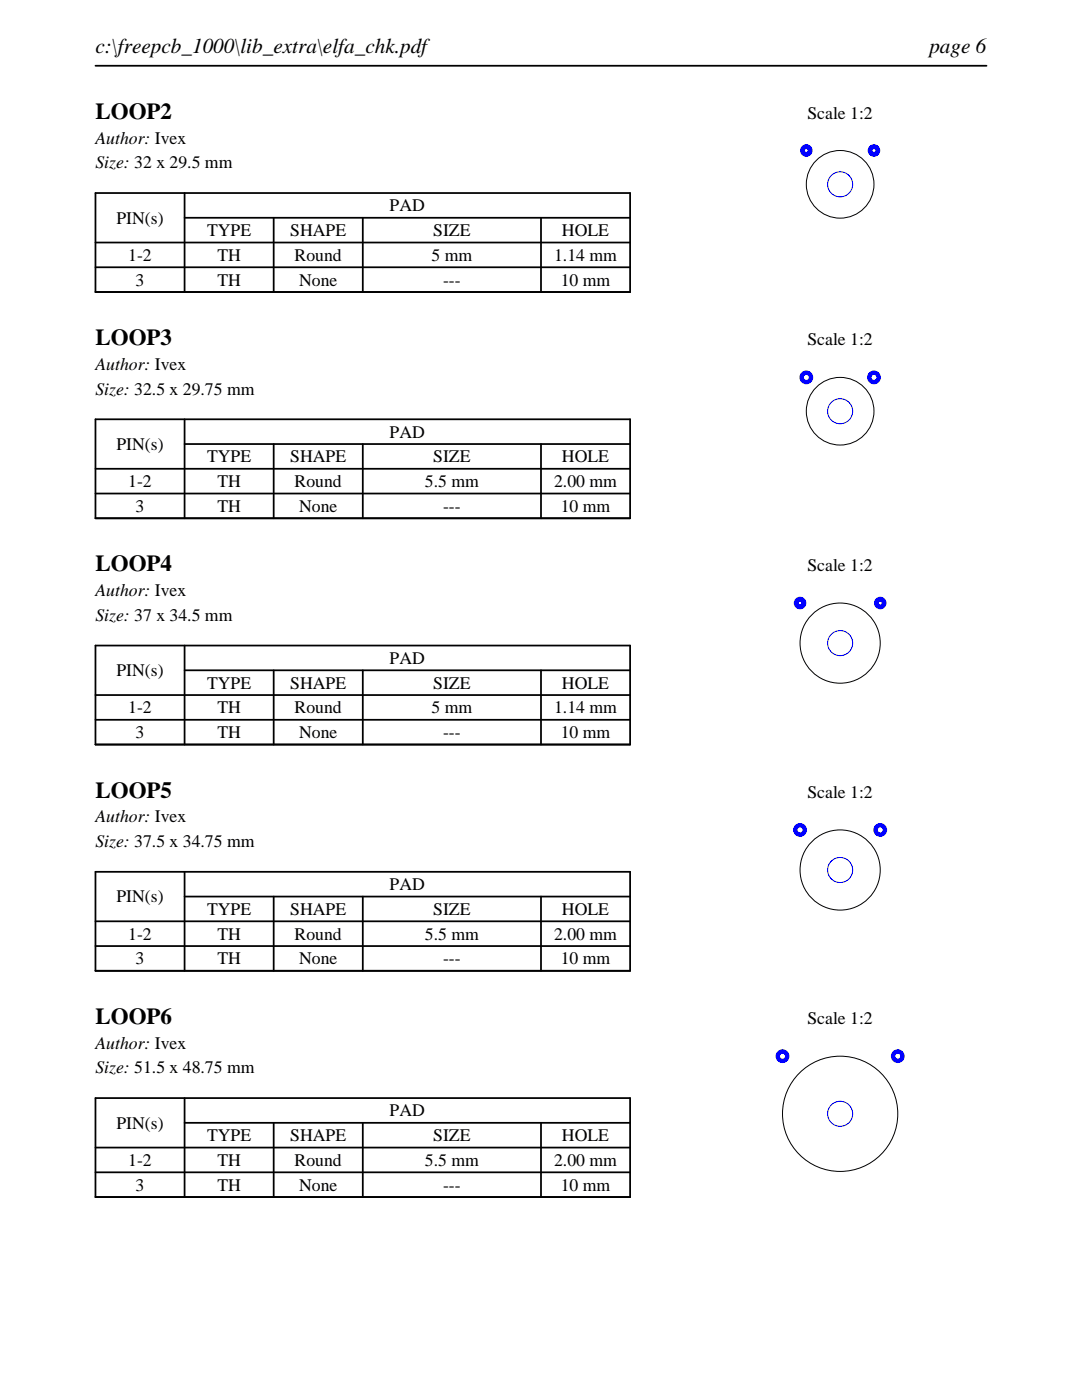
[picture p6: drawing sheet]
<svg xmlns="http://www.w3.org/2000/svg" width="216mm" height="279mm" viewBox="0 0 216 279" stroke-linecap="round" stroke-linejoin="round" font-family="sans-serif">
<path d="M19 13.1h177.8M19 38.5h106.7v19.8h-106.7zM36.8 38.5v19.8M19 48.4h106.7M19 53.3h106.7M36.8 43.5h88.9M54.6 43.5v14.8M72.4 43.5v14.8M107.9 43.5v14.8" fill="none" stroke="#000" stroke-width=".35"/>
<circle cx="167.6" cy="36.8" r="6.8" fill="none" stroke="#000" stroke-width=".2"/>
<g fill="#00f">
<path d="M159.6 30a1.25 1.25 0 0 0 2.5 0 1.25 1.25 0 0 0-2.5 0zM160.6 30a.3 .3 0 0 1 .6 0 .3 .3 0 0 1-.6 0z"/>
<path d="M173.1 30a1.25 1.25 0 0 0 2.5 0 1.25 1.25 0 0 0-2.5 0zM174.1 30a.3 .3 0 0 1 .6 0 .3 .3 0 0 1-.6 0z"/>
</g>
<circle cx="167.6" cy="36.8" r="2.5" fill="none" stroke="#00f" stroke-width=".2"/>
<path d="M19 83.7h106.7v19.7h-106.7zM19 93.6h106.7M19 98.5h106.7M36.8 88.6h88.9M36.8 83.7v19.7M54.6 88.6v14.8M72.4 88.6v14.8M107.9 88.6v14.8" fill="none" stroke="#000" stroke-width=".35"/>
<circle cx="167.6" cy="82.1" r="6.8" fill="none" stroke="#000" stroke-width=".2"/>
<g fill="#00f">
<path d="M159.5 75.3a1.4 1.4 0 0 0 2.8 0 1.4 1.4 0 0 0-2.8 0zM160.4 75.3a.5 .5 0 0 1 1 0 .5 .5 0 0 1-1 0z"/>
<path d="M173 75.3a1.4 1.4 0 0 0 2.8 0 1.4 1.4 0 0 0-2.8 0zM173.9 75.3a.5 .5 0 0 1 1 0 .5 .5 0 0 1-1 0z"/>
</g>
<circle cx="167.6" cy="82.1" r="2.5" fill="none" stroke="#00f" stroke-width=".2"/>
<path d="M19 128.8h106.7v19.8h-106.7zM19 138.7h106.7M36.8 133.8h88.9M36.8 128.8v19.8M54.6 133.8v14.8M72.4 133.8v14.8M107.9 133.8v14.8M19 143.7h106.7" fill="none" stroke="#000" stroke-width=".35"/>
<circle cx="167.6" cy="128.3" r="8" fill="none" stroke="#000" stroke-width=".2"/>
<g fill="#00f">
<path d="M158.4 120.3a1.25 1.25 0 0 0 2.5 0 1.25 1.25 0 0 0-2.5 0zM159.4 120.3a.29 .29 0 0 1 .5 0 .29 .29 0 0 1-.5 0z"/>
<path d="M174.4 120.3a1.25 1.25 0 0 0 2.5 0 1.25 1.25 0 0 0-2.5 0zM175.4 120.3a.29 .29 0 0 1 .5 0 .29 .29 0 0 1-.5 0z"/>
</g>
<circle cx="167.6" cy="128.3" r="2.5" fill="none" stroke="#00f" stroke-width=".2"/>
<path d="M19 174h106.7v19.7h-106.7zM36.8 178.9h88.9M36.8 174v19.7M54.6 178.9v14.8M72.4 178.9v14.8M107.9 178.9v14.8M19 183.9h106.7M19 188.8h106.7" fill="none" stroke="#000" stroke-width=".35"/>
<circle cx="167.6" cy="173.6" r="8" fill="none" stroke="#000" stroke-width=".2"/>
<g fill="#00f">
<path d="M158.3 165.6a1.38 1.38 0 0 0 2.7 0 1.38 1.38 0 0 0-2.7 0zM159.1 165.6a.5 .5 0 0 1 1 0 .5 .5 0 0 1-1 0z"/>
<path d="M174.3 165.6a1.38 1.38 0 0 0 2.7 0 1.38 1.38 0 0 0-2.7 0zM175.1 165.6a.5 .5 0 0 1 1 0 .5 .5 0 0 1-1 0z"/>
</g>
<circle cx="167.6" cy="173.6" r="2.5" fill="none" stroke="#00f" stroke-width=".2"/>
<path d="M19 219.1h106.7v19.8h-106.7zM36.8 219.1v19.8M19 229h106.7M19 234h106.7M36.8 224.1h88.9M54.6 224.1v14.8M72.4 224.1v14.8M107.9 224.1v14.8" fill="none" stroke="#000" stroke-width=".35"/>
<circle cx="167.6" cy="222.3" r="11.5" fill="none" stroke="#000" stroke-width=".2"/>
<g fill="#00f">
<path d="M154.8 210.8a1.38 1.38 0 0 0 2.7 0 1.38 1.38 0 0 0-2.7 0zM155.6 210.8a.5 .5 0 0 1 1 0 .5 .5 0 0 1-1 0z"/>
<path d="M177.8 210.8a1.38 1.38 0 0 0 2.7 0 1.38 1.38 0 0 0-2.7 0zM178.6 210.8a.5 .5 0 0 1 1 0 .5 .5 0 0 1-1 0z"/>
</g>
<circle cx="167.6" cy="222.3" r="2.5" fill="none" stroke="#00f" stroke-width=".2"/>
<g font-size="4.6">
<text x="19" y="23.7">LOOP2</text>
<text x="19" y="68.9">LOOP3</text>
<text x="19" y="114">LOOP4</text>
<text x="19" y="159.2">LOOP5</text>
<text x="19" y="204.3">LOOP6</text>
</g>
<g font-size="4.2">
<text x="19" y="10.6">c:\freepcb_1000\lib_extra\elfa_chk.pdf</text>
<text x="185.4" y="10.6">page 6</text>
</g>
<g font-size="3.5">
<text x="161.1" y="23.7">Scale 1:2</text>
<text x="19" y="28.6">Author: Ivex</text>
<text x="19" y="33.6">Size: 32 x 29.5 mm</text>
<text x="23.2" y="44.6">PIN(s)</text>
<text x="41.3" y="47.1">TYPE</text>
<text x="57.9" y="47.1">SHAPE</text>
<text x="77.8" y="42.2">PAD</text>
<text x="86.4" y="47.1">SIZE</text>
<text x="112.1" y="47.1">HOLE</text>
<text x="25.6" y="52.1">1-2</text>
<text x="43.4" y="52.1">TH</text>
<text x="58.8" y="52.1">Round</text>
<text x="86.1" y="52.1">5 mm</text>
<text x="110.6" y="52.1">1.14 mm</text>
<text x="27.1" y="57">3</text>
<text x="43.4" y="57">TH</text>
<text x="59.7" y="57">None</text>
<text x="88.4" y="57">---</text>
<text x="111.9" y="57">10 mm</text>
<text x="161.1" y="68.9">Scale 1:2</text>
<text x="19" y="73.8">Author: Ivex</text>
<text x="19" y="78.7">Size: 32.5 x 29.75 mm</text>
<text x="23.2" y="89.8">PIN(s)</text>
<text x="77.8" y="87.3">PAD</text>
<text x="41.3" y="92.3">TYPE</text>
<text x="57.9" y="92.3">SHAPE</text>
<text x="86.4" y="92.3">SIZE</text>
<text x="112.1" y="92.3">HOLE</text>
<text x="25.6" y="97.2">1-2</text>
<text x="43.4" y="97.2">TH</text>
<text x="58.8" y="97.2">Round</text>
<text x="84.8" y="97.2">5.5 mm</text>
<text x="110.6" y="97.2">2.00 mm</text>
<text x="27.1" y="102.2">3</text>
<text x="43.4" y="102.2">TH</text>
<text x="59.7" y="102.2">None</text>
<text x="88.4" y="102.2">---</text>
<text x="111.9" y="102.2">10 mm</text>
<text x="19" y="119">Author: Ivex</text>
<text x="161.1" y="114">Scale 1:2</text>
<text x="19" y="123.9">Size: 37 x 34.5 mm</text>
<text x="23.2" y="134.9">PIN(s)</text>
<text x="41.3" y="137.4">TYPE</text>
<text x="57.9" y="137.4">SHAPE</text>
<text x="77.8" y="132.5">PAD</text>
<text x="86.4" y="137.4">SIZE</text>
<text x="112.1" y="137.4">HOLE</text>
<text x="25.6" y="142.4">1-2</text>
<text x="43.4" y="142.4">TH</text>
<text x="58.8" y="142.4">Round</text>
<text x="86.1" y="142.4">5 mm</text>
<text x="110.6" y="142.4">1.14 mm</text>
<text x="27.1" y="147.3">3</text>
<text x="43.4" y="147.3">TH</text>
<text x="59.7" y="147.3">None</text>
<text x="88.4" y="147.3">---</text>
<text x="111.9" y="147.3">10 mm</text>
<text x="161.1" y="159.2">Scale 1:2</text>
<text x="19" y="164.1">Author: Ivex</text>
<text x="19" y="169.1">Size: 37.5 x 34.75 mm</text>
<text x="77.8" y="177.7">PAD</text>
<text x="23.2" y="180.1">PIN(s)</text>
<text x="41.3" y="182.6">TYPE</text>
<text x="57.9" y="182.6">SHAPE</text>
<text x="86.4" y="182.6">SIZE</text>
<text x="112.1" y="182.6">HOLE</text>
<text x="25.6" y="187.5">1-2</text>
<text x="43.4" y="187.5">TH</text>
<text x="58.8" y="187.5">Round</text>
<text x="84.8" y="187.5">5.5 mm</text>
<text x="110.6" y="187.5">2.00 mm</text>
<text x="27.1" y="192.5">3</text>
<text x="43.4" y="192.5">TH</text>
<text x="59.7" y="192.5">None</text>
<text x="88.4" y="192.5">---</text>
<text x="111.9" y="192.5">10 mm</text>
<text x="19" y="209.3">Author: Ivex</text>
<text x="161.1" y="204.3">Scale 1:2</text>
<text x="19" y="214.2">Size: 51.5 x 48.75 mm</text>
<text x="23.2" y="225.3">PIN(s)</text>
<text x="41.3" y="227.8">TYPE</text>
<text x="57.9" y="227.8">SHAPE</text>
<text x="77.8" y="222.8">PAD</text>
<text x="86.4" y="227.8">SIZE</text>
<text x="112.1" y="227.8">HOLE</text>
<text x="25.6" y="232.7">1-2</text>
<text x="43.4" y="232.7">TH</text>
<text x="58.8" y="232.7">Round</text>
<text x="84.8" y="232.7">5.5 mm</text>
<text x="110.6" y="232.7">2.00 mm</text>
<text x="27.1" y="237.6">3</text>
<text x="43.4" y="237.6">TH</text>
<text x="59.7" y="237.6">None</text>
<text x="88.4" y="237.6">---</text>
<text x="111.9" y="237.6">10 mm</text>
</g>
</svg>
